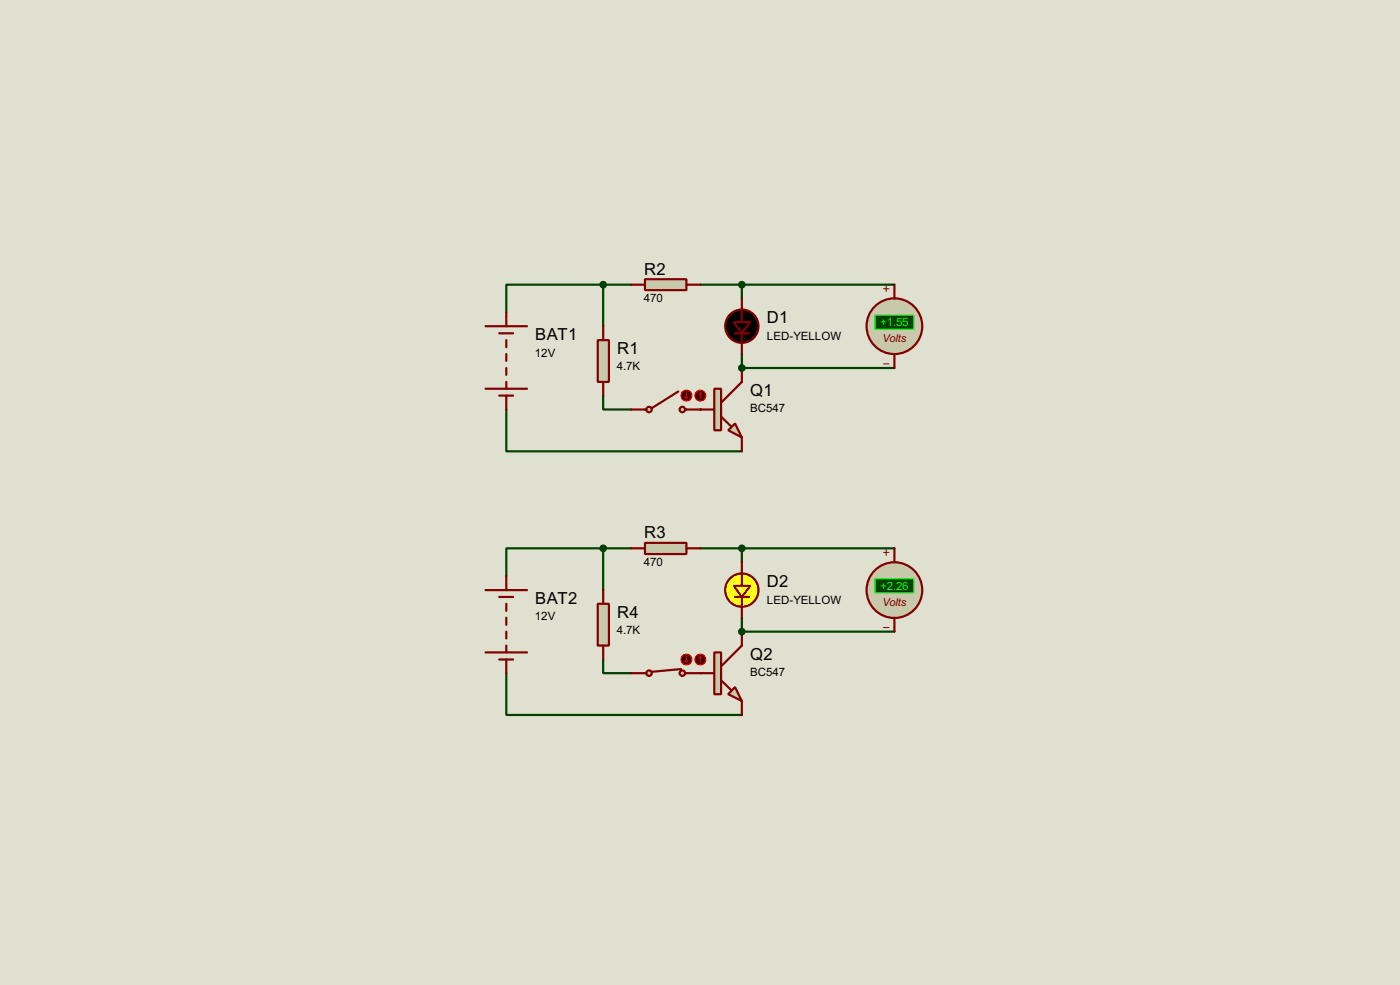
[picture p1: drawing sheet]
<svg xmlns="http://www.w3.org/2000/svg" width="256mm" height="180mm" viewBox="0 0 256 180" stroke-linecap="round" stroke-linejoin="round" font-family="sans-serif">
<path d="M0 0h256.5v180.3h-256.5z" fill="#e0e0d0"/>
<path d="M110.5 72.4v2.6h5.1" fill="none" stroke="#004000" stroke-width=".4"/>
<circle cx="128.3" cy="75" r=".2" fill="#004000"/>
<path d="M110.5 52.1h-17.7v5.1M110.5 52.1h5.1M110.5 52.1v7.6M128.3 52.1h35.6M135.9 52.1v2.6M92.8 75v7.6h43.1M135.9 64.8v2.6" fill="none" stroke="#004000" stroke-width=".4"/>
<circle cx="135.9" cy="67.4" r=".2" fill="#004000"/>
<path d="M135.9 67.4h28M110.5 120.7v2.5h5.1" fill="none" stroke="#004000" stroke-width=".4"/>
<circle cx="128.3" cy="123.2" r=".2" fill="#004000"/>
<path d="M110.5 100.4h-17.7v5.1M110.5 100.4h5.1M110.5 100.4v7.6M128.3 100.4h35.6M135.9 100.4v2.5M135.9 113.1v2.5M92.8 123.2v7.7h43.1" fill="none" stroke="#004000" stroke-width=".4"/>
<circle cx="135.9" cy="115.6" r=".2" fill="#004000"/>
<path d="M135.9 115.6h28" fill="none" stroke="#004000" stroke-width=".4"/>
<circle cx="163.8" cy="59.7" r="5.1" fill="#c8c8aa" stroke="#800000" stroke-width=".4"/>
<path d="M161.9 52.9h1M162.4 52.4v1M161.9 66.6h1" fill="none" stroke="#800000" stroke-width=".18"/>
<path d="M160.3 57.7h7.1v2.6h-7.1z" fill="#004000" stroke="#0f0" stroke-width=".2"/>
<path d="M135.9 54.7v4.3M163.9 52.1v2.6M134.7 61h2.5M135.9 61v3.8M163.9 64.8v2.6" fill="none" stroke="#800000" stroke-width=".4"/>
<g fill="#000" stroke="#800000" stroke-width=".4">
<path d="M134.4 59h3.1l-1.6 2z"/>
<circle cx="135.9" cy="59.7" r="3.1"/>
</g>
<path d="M134.9 59.7h2.1M135.4 59.2h1.1v1.1h-1.1zM135.9 58.7v2.1" fill="none" stroke="#000040" stroke-width=".2"/>
<path d="M118.2 51.1h7.6v2h-7.6z" fill="#c8c8aa" stroke="#800000" stroke-width=".4"/>
<path d="M89 59.7h7.6M92.8 57.2v2.5M115.6 52.1h2.6M125.8 52.1h2.5M89 71.2h7.6M91.5 61h2.5M91.5 72.4h2.5M92.8 62.3v1.3M92.8 64.8v1.3M92.8 67.4v1.2M92.8 69.9v1.3M92.8 72.4v2.6" fill="none" stroke="#800000" stroke-width=".4"/>
<path d="M109.5 62.3h2.1v7.6h-2.1z" fill="#c8c8aa" stroke="#800000" stroke-width=".4"/>
<path d="M110.5 59.7v2.6M110.5 69.9v2.5" fill="none" stroke="#800000" stroke-width=".4"/>
<g fill="#c8c8aa" stroke="#800000" stroke-width=".4">
<circle cx="125" cy="75" r=".5"/>
<circle cx="118.9" cy="75" r=".5"/>
</g>
<path d="M115.6 75h2.8M124.3 71.7l-4.9 3M125.5 75h2.8" fill="none" stroke="#800000" stroke-width=".4"/>
<circle cx="125.7" cy="72.4" r="1" fill="#400000" stroke="#f00" stroke-width=".2"/>
<path d="M125.5 72.7l.3 .3M125.8 71.9v1.1M126 72.7l-.2 .3" fill="none" stroke="#f00" stroke-width=".2"/>
<circle cx="128.3" cy="72.4" r="1" fill="#400000" stroke="#f00" stroke-width=".2"/>
<path d="M128.3 71.9l-.2 .3M128.3 71.9l.3 .3M128.3 71.9v1.1" fill="none" stroke="#f00" stroke-width=".2"/>
<path d="M133.4 78.8l1.3-1.3 1.2 2.6z" fill="#c8c8aa" stroke="#800000" stroke-width=".4"/>
<path d="M130.9 71.2h1.2v7.6h-1.2z" fill="#c8c8aa" stroke="#800000" stroke-width=".4"/>
<path d="M128.3 75h2.6M132.1 76.3l1.8 1.7M135.9 67.4v2.5l-3.8 3.8M135.9 80.1v2.5" fill="none" stroke="#800000" stroke-width=".4"/>
<g fill="#004000" stroke="#004000" stroke-width=".4">
<circle cx="110.5" cy="52.1" r=".5"/>
<circle cx="135.9" cy="52.1" r=".5"/>
<circle cx="135.9" cy="67.4" r=".5"/>
</g>
<circle cx="163.8" cy="108" r="5.1" fill="#c8c8aa" stroke="#800000" stroke-width=".4"/>
<path d="M161.9 101.1h1M161.9 114.9h1M162.4 100.6v1.1" fill="none" stroke="#800000" stroke-width=".18"/>
<path d="M160.3 106h7.1v2.5h-7.1z" fill="#004000" stroke="#0f0" stroke-width=".2"/>
<path d="M163.9 100.4v2.5M163.9 113.1v2.5" fill="none" stroke="#800000" stroke-width=".4"/>
<circle cx="135.9" cy="108" r="3.1" fill="#ffff1c" stroke="#800000" stroke-width=".4"/>
<path d="M134.7 109.3h2.5M135.9 105v2.2M135.9 109.3v1.8" fill="none" stroke="#800000" stroke-width=".4"/>
<path d="M134.4 107.2h3.1l-1.6 2.1z" fill="#ffff2f" stroke="#800000" stroke-width=".4"/>
<path d="M135.9 102.9v2.6M135.9 110.5v2.6" fill="none" stroke="#800000" stroke-width=".4"/>
<path d="M118.2 99.4h7.6v2h-7.6z" fill="#c8c8aa" stroke="#800000" stroke-width=".4"/>
<path d="M89 108h7.6M89 119.4h7.6M91.5 109.3h2.5M92.8 105.5v2.5M92.8 110.5v1.3M92.8 113.1v1.3M92.8 115.6v1.3M92.8 118.2v1.2M115.6 100.4h2.6M125.8 100.4h2.5M91.5 120.7h2.5M92.8 120.7v2.5" fill="none" stroke="#800000" stroke-width=".4"/>
<path d="M109.5 110.5h2.1v7.7h-2.1z" fill="#c8c8aa" stroke="#800000" stroke-width=".4"/>
<path d="M110.5 108v2.5M110.5 118.2v2.5" fill="none" stroke="#800000" stroke-width=".4"/>
<g fill="#c8c8aa" stroke="#800000" stroke-width=".4">
<circle cx="125" cy="123.2" r=".5"/>
<circle cx="118.9" cy="123.2" r=".5"/>
</g>
<path d="M115.6 123.2h2.8M124.8 122.5l-5.4 .5M125.5 123.2h2.8" fill="none" stroke="#800000" stroke-width=".4"/>
<circle cx="125.7" cy="120.7" r="1" fill="#400000" stroke="#f00" stroke-width=".2"/>
<path d="M125.5 121l.3 .2M125.8 120.2v1M126 121l-.2 .2" fill="none" stroke="#f00" stroke-width=".2"/>
<circle cx="128.3" cy="120.7" r="1" fill="#400000" stroke="#f00" stroke-width=".2"/>
<path d="M128.3 120.2l-.2 .3M128.3 120.2l.3 .3M128.3 120.2v1" fill="none" stroke="#f00" stroke-width=".2"/>
<path d="M134.7 125.8l1.2 2.5-2.5-1.2z" fill="#c8c8aa" stroke="#800000" stroke-width=".4"/>
<path d="M130.9 119.4h1.2v7.7h-1.2z" fill="#c8c8aa" stroke="#800000" stroke-width=".4"/>
<path d="M135.9 115.6v2.6l-3.8 3.8M128.3 123.2h2.6M132.1 124.5l1.8 1.8M135.9 128.3v2.6" fill="none" stroke="#800000" stroke-width=".4"/>
<g fill="#004000" stroke="#004000" stroke-width=".4">
<circle cx="110.5" cy="100.4" r=".5"/>
<circle cx="135.9" cy="100.4" r=".5"/>
<circle cx="135.9" cy="115.6" r=".5"/>
</g>
<g font-size="3.4">
<text x="118" y="50.3">R2</text>
<text x="140.5" y="59.2">D1</text>
<text x="98.1" y="62.3">BAT1</text>
<text x="113.1" y="64.8">R1</text>
<text x="137.5" y="72.5">Q1</text>
<text x="118" y="98.6">R3</text>
<text x="140.5" y="107.5">D2</text>
<text x="98.1" y="110.6">BAT2</text>
<text x="113.1" y="113.1">R4</text>
<text x="137.5" y="120.7">Q2</text>
</g>
<g font-size="2.4">
<text x="118" y="55.2">470</text>
<text x="98" y="65.3">12V</text>
<text x="140.5" y="62.2">LED-YELLOW</text>
<text x="113" y="67.7">4.7K</text>
<text x="137.4" y="75.4">BC547</text>
<text x="118" y="103.5">470</text>
<text x="98" y="113.5">12V</text>
<text x="140.5" y="110.5">LED-YELLOW</text>
<text x="113" y="116.1">4.7K</text>
<text x="137.4" y="123.7">BC547</text>
</g>
<g font-size="2.4" fill="#0f0">
<text x="161.3" y="59.6">+1.55</text>
<text x="161.3" y="107.9">+2.26</text>
</g>
<g font-size="2.3" fill="#800000">
<text x="161.7" y="62.7">Volts</text>
<text x="161.7" y="110.9">Volts</text>
</g>
</svg>
